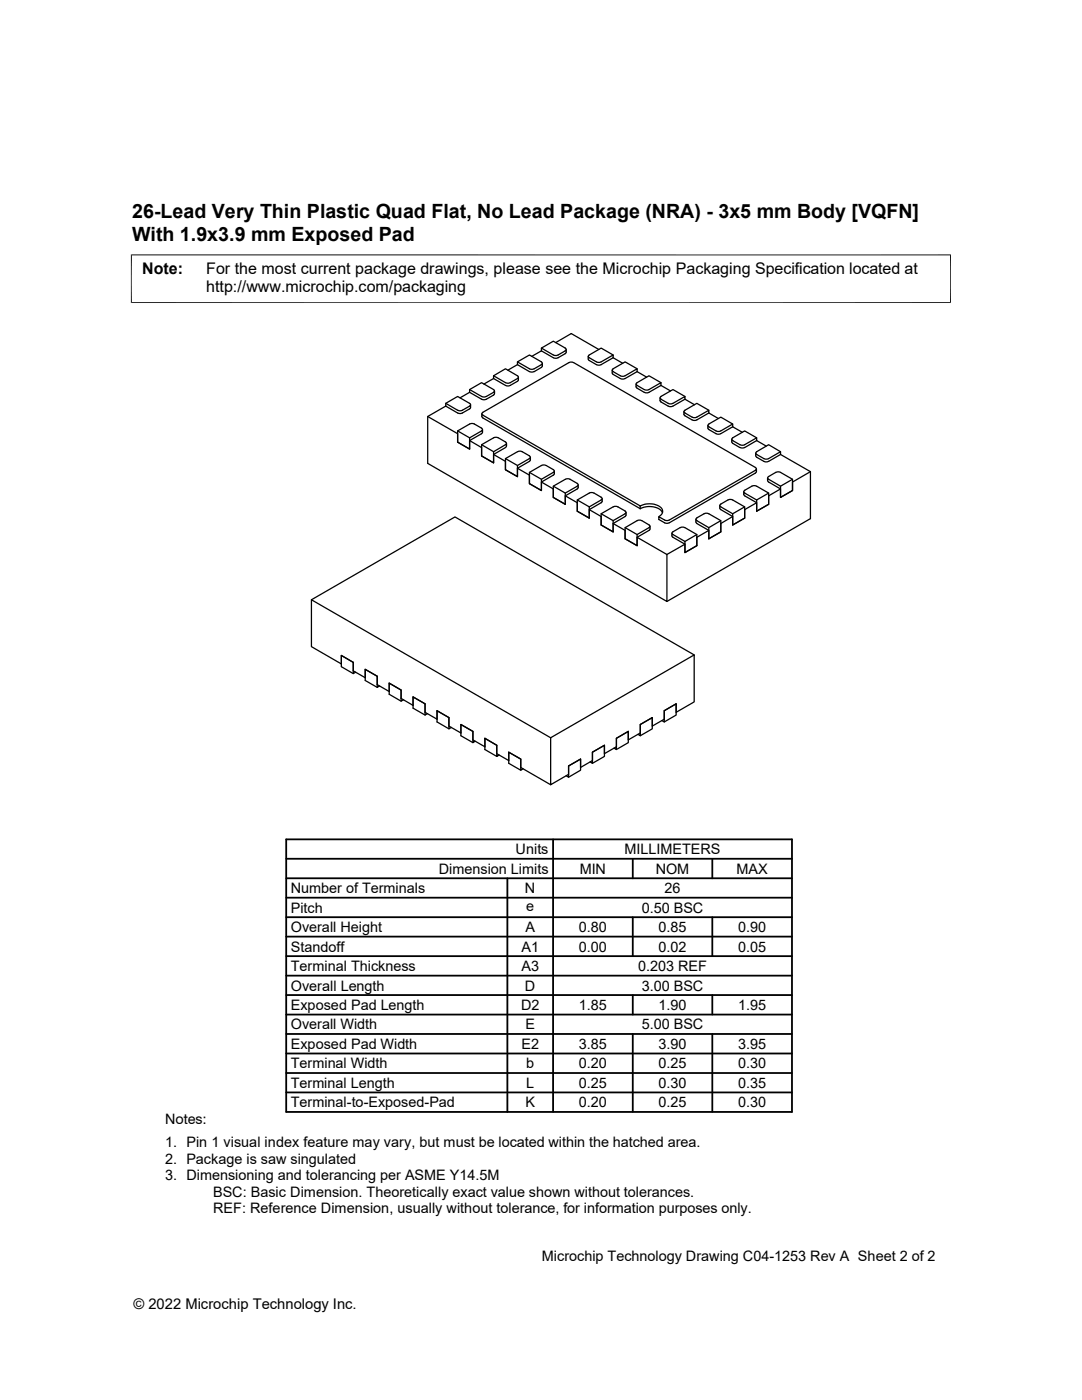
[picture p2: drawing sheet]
<svg xmlns="http://www.w3.org/2000/svg" width="216mm" height="279mm" viewBox="0 0 216 279" stroke-linecap="round" stroke-linejoin="round" font-family="sans-serif">
<g fill="none" stroke="#000" stroke-width=".25">
<path d="M93.7 77.7l2.7 1.5 .6-.1 1.5-.8a.29 .29 0 0 0 .2-.3 .29 .29 0 0 0-.2-.3l-2.4-1.3-2.4 1.3v.6M93.7 78.3l-1.9 1.1M98.5 75l2.7 1.5 .6-.1 1.5-.9a.29 .29 0 0 0 .1-.2 .29 .29 0 0 0-.1-.3l-2.4-1.4-2.4 1.4v.5M98.5 75.5l-1.9 1.1M98.7 78v.6l-.2 .2-1.8 1-.6-.1-2.4-1.4M103.3 72.8l2.3 1.4M103.3 72.2l2.3 1.4 .4 .1 .6-.1M103.3 72.8l-2 1.1M103.4 75.3l-.1 .7-1.8 1-.6-.1-2.4-1.4M105.6 74.1l.4 .2 .6-.2M108 72.2a.29 .29 0 0 1 .2 .3 .29 .29 0 0 1-.2 .3M108 72.2l-2.4-1.4-2.3 1.4v.6"/>
<path d="M108 70v-.5l2.4-1.4 2.4 1.4a.29 .29 0 0 1 .2 .2 .29 .29 0 0 1-.2 .3l-1.7 .9-.7-.1M108 73.3l-1.4 .9M108 70l-1.9 1.1M108 69.5l2.4 1.3M108 70l2.4 1.4M108 72.8l-1.4 .8M108.2 73l-.2 .3M108.2 72.5v.5M110.9 68.4l3.1-1.8 5.5 3.1M113 69.7l-.1 .7-.1 .2-1.7 .9-.7-.1M114.4 72.4l-.3-.1-.6 .1-17.2 9.9a.3 .3 0 0 0-.1 .3 .3 .3 0 0 0 .2 .2l31.3 18.2M114.5 72.4l36.2 20.9a.3 .3 0 0 1 .2 .3 .3 .3 0 0 1-.2 .3l-17.2 9.9-.7 .1-1.3-.8v.6l1.3 .7 .8-.1 17.1-9.9 .2-.3"/>
<path d="M117.4 71.1v.7l1.6 1M122.2 73.9v.5l.1 .3 1.8 .9 .6-.1 2.4-1.3M122.3 71.4l-2.3 1.4-.4 .1-.6-.1M122.3 70.8l-2.3-1.3-2.4 1.3a.29 .29 0 0 0-.2 .3 .29 .29 0 0 0 .2 .3l1.4 .8M122.3 74.2l1.8 .9 .6-.1 2.4-1.4v.6M122.3 71.4v-.6l-2.3 1.4-.4 .1-.6-.1M122.3 71.4l1.9 1.1M126.9 76.6v.6M127.1 73.6l-2.4-1.4-2.4 1.4a.3 .3 0 0 0-.1 .3 .3 .3 0 0 0 .2 .2M127.1 74.2l1.9 1.1M131.7 79.4v.5M131.7 79.9l.2 .3 1.4 .8 .4 .2 .6-.2"/>
<path d="M131.9 76.9l-2.7 1.5-.7-.1-1.4-.8-.2-.3M131.9 76.4l-2.4-1.4-2.4 1.4a.29 .29 0 0 0-.2 .2 .29 .29 0 0 0 .2 .3l1.8 1 .6-.2 2.4-1.3v.5M131.9 76.9l1.9 1.1M136.7 79.7l1.9 1.1M136.7 79.1l-2.4-1.4-2.4 1.4a.3 .3 0 0 0-.2 .3 .3 .3 0 0 0 .2 .3l1.6 .9 .8-.1M136.7 79.7l-2.4 1.3M136.7 79.7v-.6l-2.4 1.4M85.3 83.1l6 3.5v1.6l2.4 1.4v-1.7l2.4-1.3 .2-.3v-.6M88.9 81l-3.6 2.1v9.4l47.8 27.5v-9.3l-6-3.5M88.9 81v-.5l2.4-1.4 2.4 1.4a.29 .29 0 0 1 .2 .3 .29 .29 0 0 1-.2 .2l-1.6 1-.8-.1M88.9 80.5l2.4 1.4M88.9 81l2.4 1.4"/>
<path d="M91.3 86l2.4 1.4M93.7 87.9l2.4 1.4v1.7l2.4 1.4v-1.7l2.4-1.4M93.7 84.6l-2.4 1.4v2.2l2.4 1.4v-2.2l2.4-1.4a.3 .3 0 0 0 .2-.3 .3 .3 0 0 0-.2-.3l-1.7-.9-.7 .1M93.9 80.8v.5l-.2 .3-1.6 .9-.8-.1M96.1 88.8l2.7-1.5 .6 .1 1.5 .8a.29 .29 0 0 1 .1 .3 .29 .29 0 0 1-.1 .3l-2.4 1.3v2.3l-2.4-1.4zM96.1 88.8l2.4 1.3M96.1 82.6v.5M96.2 83.1l.2 .3 31.3 18.1M98.5 90.7l2.4 1.4v1.6l2.4 1.4v-1.6l2.3-1.4M100.9 91.5l2.4 1.4M101.1 88.5l-.1 .6-.1 .2M103.3 93.5l2.3 1.3v1.7l2.4 1.4v-1.7l2.5-1.4 .1-.8"/>
<path d="M105.6 91a.29 .29 0 0 1 .2 .2 .29 .29 0 0 1-.2 .3M105.6 94.3l2.4 1.4M105.6 91l-1.4-.9-.6-.1-2.7 1.5v2.2l2.4 1.4v-2.2l2.3-1.4M105.8 91.8l-.2 .3M105.8 91.2v.6M108 96.2l2.4 1.4v1.7l2.4 1.3v-1.6l2.5-1.5 .1-.7M109 92.9l-.4-.1-.6 .1-2.4 1.4v2.2l2.4 1.4v-2.2l2.4-1.4a.29 .29 0 0 0 .2-.3 .29 .29 0 0 0-.2-.3l-1.4-.8M110.4 97l2.4 1.4M112.8 99l2.4 1.3v1.7l2.4 1.4v-1.7l2.4-1.4 .1-.2M112.8 95.7l-2.4 1.3v2.3l2.4 1.3v-2.2l2.4-1.4a.3 .3 0 0 0 .2-.2 .3 .3 0 0 0-.2-.3l-1.7-.9-.7 .1M115.2 99.8l2.7-1.5 .6 .1 1.5 .8a.29 .29 0 0 1 .1 .3 .29 .29 0 0 1-.1 .3l-2.4 1.4v2.2l-2.4-1.4zM115.2 99.8l2.4 1.4"/>
<path d="M120.2 99.5v.6M136.5 82.1v.7l1.6 1M141.2 84.9v.5M141.3 85.4l.2 .3M141.4 82.4l1.9 1.1M141.4 82.4l-2.4 1.4-.3 .1-.6-.1M141.4 81.9l-2.4-1.4-2.3 1.4a.29 .29 0 0 0-.2 .2 .29 .29 0 0 0 .2 .3l1.4 .8M141.4 85.2l1.8 .9 .6-.1 2.4-1.4v.6M141.4 84.6l2.4-1.4 2.4 1.4M141.4 82.4v-.5l-2.4 1.3-.3 .2-.6-.2M141.5 84.6a.29 .29 0 0 0-.2 .3 .29 .29 0 0 0 .2 .3M146 87.7l.1 .6 1.5 1"/>
<path d="M146.2 85.2l1.9 1.1M146.2 85.2l-2.7 1.5-.6-.1-1.5-.9M147.7 89.3l.3 .1 .6-.1M150.8 90.4v.6l.2 .2 1.6 1 .8-.1M150.9 93.6v.5M151 97l-.8-.1-1.6 1a.29 .29 0 0 0-.2 .2 .29 .29 0 0 0 .2 .3l2.4 1.4v2.2l2.4-1.4v-2.2l-2.4-1.4M151 87.9l1.9 1.1M151 87.4l-2.4-1.4-2.4 1.4a.3 .3 0 0 0-.2 .2 .3 .3 0 0 0 .2 .3l1.8 1 .6-.1 2.4-1.4v.5M151 87.9l-2.4 1.4M153.2 95.4v.5M153.3 95.2l1.7-1 .7 .1 2.4 1.4v2.2l-2.4 1.4v-2.3l-2.4-1.4-.1-.2zM153.4 98.4l-2.4 1.4"/>
<path d="M155.7 97.6l-2.3 1.4v1.6l-2.4 1.4v-1.7l-2.5-1.4-.1-.8M155.7 90.7v-.6l-2.3 1.4M155.7 90.7l6 3.4v9.4l-28.6 16.5M155.7 90.1l-2.3-1.3-2.4 1.3a.3 .3 0 0 0-.2 .3 .3 .3 0 0 0 .2 .3l1.6 .9 .8-.1M155.7 90.7l-2.3 1.4M158.1 95.7l-2.4 1.3M161.7 94.1l-3.6 2.1v1.7l-2.4 1.4v-1.7l-2.3-1.4-.2-.3M62.1 119.7l28.7-16.5 47.7 27.5M117.6 101.7l2.4 1.4v1.7l2.3 1.4v-1.7l2.5-1.5 .1-.7M120 102.5l2.7-1.5 .6 .2 1.4 .8a.3 .3 0 0 1 .2 .2 .3 .3 0 0 1-.2 .3l-2.4 1.4v2.3l-2.3-1.4zM120 102.5l2.3 1.4M122.3 104.5l2.4 1.4v1.6l2.4 1.4v-1.7l2.5-1.4 .1-.8"/>
<path d="M124.7 105.3l2.4 1.4M127.7 101a3.5 3.5 0 0 1 4.4 .7 1.12 1.12 0 0 1-.6 1.4M127.7 101v.5M127.7 101.5a3.7 3.7 0 0 1 4.4 .6l.1 .2M128.1 103.9l-.4-.1-.6 .1-2.4 1.4v2.2l2.4 1.4v-2.2l2.4-1.4a.29 .29 0 0 0 .2-.3 .29 .29 0 0 0-.2-.2l-1.4-.9M135.7 105.3l-1.4 .8a.29 .29 0 0 0-.2 .3 .29 .29 0 0 0 .2 .3l2.4 1.4v2.2l2.3-1.4v-2.2l-2.3-1.4M135.7 105.3l.4-.1 .6 .1M136.7 108.6l-3.6 2.1M138.9 103.6v.6M138.9 104.2l.2 .3M139 104.5l2.4 1.4v1.6M139 103.9l2.4 1.4v2.2"/>
<path d="M139 103.4l1.5-.9 .6-.1 2.7 1.5v2.3l-2.4 1.3M139 106.7l-2.3 1.4M139.1 103.4a.29 .29 0 0 0-.2 .2 .29 .29 0 0 0 .2 .3M141.4 105.9l-2.4 1.3v1.7l-2.3 1.4v-1.7l-2.5-1.4-.1-.8M143.7 100.7l1.8-1 .7 .1 2.4 1.4v2.2l-2.4 1.4v-2.3l-2.5-1.4-.1-.2zM143.8 103.9l-2.4 1.4M146.2 103.1l-2.4 1.4v1.7l-2.4 1.3M148.6 101.2l-2.4 1.3M151 100.3l-2.4 1.4v1.7l-2.4 1.4v-1.7l-2.5-1.5-.1-.7M71 134.2l-.5 .2v-2.2l-2.4-1.4v2.3l2.4 1.3M75.7 136.9l-.4 .3v-2.2l-2.4-1.4v2.2l2.4 1.4M80.5 139.7l-.5 .2v-2.2l-2.3-1.4v2.3l2.3 1.3"/>
<path d="M85.3 142.4l-.5 .3v-2.2l-2.4-1.4v2.2l2.4 1.4M90.1 145.2l-.5 .3v-2.3l-2.4-1.4v2.3l2.4 1.4M94.8 147.9l-.4 .3v-2.2l-2.4-1.4v2.2l2.4 1.4M99.6 150.7l-.5 .3v-2.3l-2.3-1.4v2.3l2.3 1.4M104.4 153.4l-.5 .3v-2.2l-2.4-1.4v2.2l2.4 1.4M109.9 147.2l28.6-16.5v9.4l-3.6 2.1v-1.7l-2.4 1.3v1.7l-2.3 1.4v-1.7l-2.4 1.4v1.7l-2.4 1.4v-1.7l-2.4 1.3v1.7l-2.4 1.4v-1.7l-2.4 1.4v1.7l-2.4 1.4v-1.7l-2.3 1.4v1.6l-3.6 2.1zM109.9 147.2l-47.8-27.5v9.4l6 3.4v-1.7l2.4 1.4v1.7l2.4 1.4v-1.7l2.4 1.4v1.6l2.4 1.4v-1.7l2.3 1.4v1.7l2.4 1.4v-1.7l2.4 1.4v1.7l2.4 1.3v-1.7l2.4 1.4v1.7l2.4 1.4v-1.7l2.4 1.4v1.7l2.4 1.3v-1.7l2.3 1.4v1.7l2.4 1.4v-1.7l2.4 1.4v1.7l6 3.4M113 154.8l.5 .3v-2.2l2.3-1.4v2.2l-2.3 1.4M117.8 152.1l.4 .2v-2.2l2.4-1.4v2.3l-2.4 1.3M122.5 149.3l.5 .3v-2.3l2.4-1.3v2.2l-2.4 1.4M127.3 146.6l.5 .2v-2.2l2.4-1.4v2.3l-2.4 1.3M132.1 143.8l.4 .3v-2.3l2.4-1.3v2.2l-2.4 1.4"/>
</g>
<path d="M26.1 50.9h163.7M26.2 50.8v9.7M189.7 50.8v9.7M26.1 60.4h163.7" fill="none" stroke="#000" stroke-width=".2"/>
<g fill="none" stroke="#000" stroke-width=".36">
<path d="M57.1 179.2h100.9M57.1 175.3h100.9M57.1 171.4h100.9M57.1 167.5h100.9v54.4h-100.9zM101.2 175.3v46.6M110.4 167.5v54.4M126.3 171.4v3.9M142.1 171.4v3.9M57.1 186.9h100.9M57.1 183h100.9M57.1 198.6h100.9M57.1 194.7h100.9"/>
<path d="M57.1 190.8h100.9M126.3 183v7.8M126.3 198.6v3.9M142.1 183v7.8M142.1 198.6v3.9M57.1 214.1h100.9M57.1 206.4h100.9M57.1 202.5h100.9M57.1 210.2h100.9M57.1 218h100.9M126.3 206.4v15.5M142.1 206.4v15.5"/>
</g>
<g font-size="3.9">
<text x="26.4" y="43.5">26-Lead Very Thin Plastic Quad Flat, No Lead Package (NRA) - 3x5 mm Body [VQFN]</text>
<text x="26.4" y="48">With 1.9x3.9 mm Exposed Pad</text>
</g>
<g font-size="3.2">
<text x="28.4" y="54.6">Note:</text>
<text x="41.1" y="58.3">http://www.microchip.com/packaging</text>
<text x="41.1" y="54.6">For the most current package drawings, please see the Microchip Packaging Specification located at</text>
</g>
<g font-size="2.9">
<text x="102.9" y="170.5">Units</text>
<text x="124.6" y="170.5">MILLIMETERS</text>
<text x="58" y="178.2">Number of Terminals</text>
<text x="87.6" y="174.4">Dimension Limits</text>
<text x="104.8" y="178.2">N</text>
<text x="115.7" y="174.4">MIN</text>
<text x="130.8" y="174.4">NOM</text>
<text x="132.6" y="178.2">26</text>
<text x="147" y="174.4">MAX</text>
<text x="58" y="182.1">Pitch</text>
<text x="105" y="181.8">e</text>
<text x="128" y="182.1">0.50 BSC</text>
<text x="58" y="186">Overall Height</text>
<text x="58" y="189.9">Standoff</text>
<text x="104.1" y="189.9">A1</text>
<text x="104.8" y="186">A</text>
<text x="115.5" y="186">0.80</text>
<text x="115.5" y="189.9">0.00</text>
<text x="131.4" y="186">0.85</text>
<text x="131.4" y="189.9">0.02</text>
<text x="147.3" y="186">0.90</text>
<text x="147.3" y="189.9">0.05</text>
<text x="58" y="193.8">Terminal Thickness</text>
<text x="58" y="197.7">Overall Length</text>
<text x="104.1" y="193.8">A3</text>
<text x="104.8" y="197.7">D</text>
<text x="127.3" y="193.8">0.203 REF</text>
<text x="128" y="197.7">3.00 BSC</text>
<text x="58" y="201.6">Exposed Pad Length</text>
<text x="104" y="201.6">D2</text>
<text x="115.5" y="201.6">1.85</text>
<text x="131.4" y="201.6">1.90</text>
<text x="147.3" y="201.6">1.95</text>
<text x="58" y="205.4">Overall Width</text>
<text x="58" y="209.3">Exposed Pad Width</text>
<text x="104" y="209.3">E2</text>
<text x="104.8" y="205.4">E</text>
<text x="115.5" y="209.3">3.85</text>
<text x="128" y="205.4">5.00 BSC</text>
<text x="131.4" y="209.3">3.90</text>
<text x="147.3" y="209.3">3.95</text>
<text x="58" y="213.2">Terminal Width</text>
<text x="105" y="213.2">b</text>
<text x="115.5" y="213.2">0.20</text>
<text x="131.4" y="213.2">0.25</text>
<text x="147.3" y="213.2">0.30</text>
<text x="58" y="217.1">Terminal Length</text>
<text x="58" y="221">Terminal-to-Exposed-Pad</text>
<text x="104.8" y="221">K</text>
<text x="105" y="217.1">L</text>
<text x="115.5" y="217.1">0.25</text>
<text x="115.5" y="221">0.20</text>
<text x="131.4" y="217.1">0.30</text>
<text x="131.4" y="221">0.25</text>
<text x="147.3" y="221">0.30</text>
<text x="147.3" y="217.1">0.35</text>
<text x="32.9" y="224.3">Notes:</text>
<text x="32.9" y="228.9">1. Pin 1 visual index feature may vary, but must be located within the hatched area.</text>
<text x="32.9" y="232.2">2. Package is saw singulated</text>
<text x="32.9" y="235.5">3. Dimensioning and tolerancing per ASME Y14.5M</text>
<text x="42.5" y="238.8">BSC: Basic Dimension. Theoretically exact value shown without tolerances.</text>
<text x="42.5" y="242.2">REF: Reference Dimension, usually without tolerance, for information purposes only.</text>
<text x="108.1" y="251.7">Microchip Technology Drawing C04-1253 Rev A Sheet 2 of 2</text>
<text x="26.6" y="261.3">© 2022 Microchip Technology Inc.</text>
</g>
</svg>
